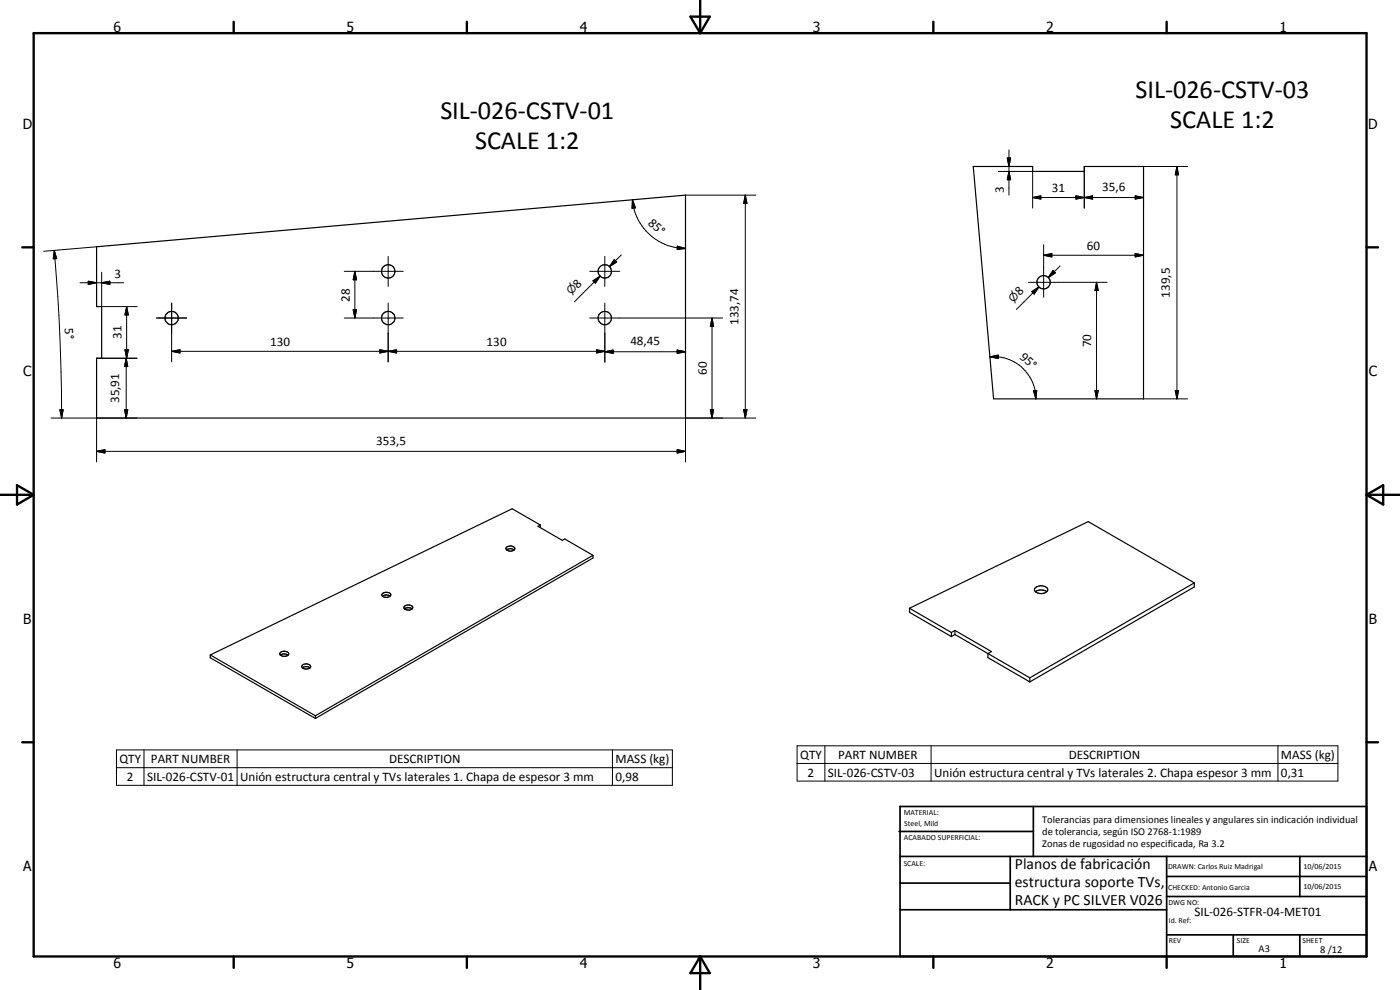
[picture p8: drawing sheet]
<svg xmlns="http://www.w3.org/2000/svg" width="420mm" height="297mm" viewBox="0 0 420 297" stroke-linecap="round" stroke-linejoin="round" font-family="sans-serif">
<g fill="none" stroke="#000" stroke-width=".35">
<path d="M292.1 50h17.8v1.4h15.5v-1.4h17.8v69.7h-45zM29 74l176.7-15.5v66.9h-176.7v-17.9h1.5v-15.5h-1.5zM162.2 157.5l-.8 .4 7.4 4.2 .7-.4 8.5 4.9M162.2 157.5v.8M162.2 157.5l-8.5-4.8-90.6 43.8M114.7 178.2a1.65 1.65 0 0 1 2.6 .2 1.61 1.61 0 0 1-2.7 .3zM114.8 178.9a2.16 2.16 0 0 1 2.3 0M152 165a1.84 1.84 0 0 1 2.3 0M152 164.2a1.51 1.51 0 0 1 2.5 .5 1.51 1.51 0 0 1-2.7-.2zM178 166.6v.8l-83.4 48.2M178 166.6l-83.4 48.2M310.6 176.4a2.54 2.54 0 0 1 3.8 .4 2.12 2.12 0 0 1-3.1 1.1 .92 .92 0 0 1-.7-1.5z"/>
<path d="M310.8 177.5a2.88 2.88 0 0 1 3.3 0M358.4 174.9v1.2l-49.3 28.5M358.4 174.9l-31.8-18.4-53.6 26M358.4 174.9l-49.3 28.5M63.1 196.5v.9l31.5 18.2M63.1 196.5l31.5 18.3M84.1 195.9a1.57 1.57 0 0 1 2.5 .4 1.53 1.53 0 0 1-2.6-.3zM84.1 196.6a1.84 1.84 0 0 1 2.3 0M90.7 199.7a1.57 1.57 0 0 1 2.5 .4 1.52 1.52 0 0 1-2.6-.2zM121.3 182a1.81 1.81 0 0 1 2.6 .1 1.37 1.37 0 0 1-1.3 1 1.37 1.37 0 0 1-1.4-.9zM121.4 182.7a2.1 2.1 0 0 1 2.3 0M273 182.5l12.5 7.3"/>
<path d="M273 182.5v1.2l12.5 7.3M285.5 189.8v1.2M286.6 189.1l10.9 6.4-1 .6v1.2l12.6 7.3M286.6 189.1v1.3M286.6 190.4l22.5 13M286.6 189.1l-1.1 .7M286.6 190.4l-1.1 .6M90.8 200.4a1.84 1.84 0 0 1 2.2 0M94.6 214.8v.8M309.1 203.4v1.2"/>
<circle cx="51.5" cy="95.4" r="2.01"/>
<circle cx="116.5" cy="81.4" r="2.01"/>
<circle cx="116.5" cy="95.4" r="2.01"/>
<circle cx="181.5" cy="95.4" r="2.01"/>
<circle cx="181.5" cy="81.4" r="1.99"/>
<circle cx="313.2" cy="84.7" r="2"/>
</g>
<g fill="none" stroke="#000" stroke-width=".71">
<path d="M10.1 9.9h400v277.1h-400zM70.1 6.5v3.4M140.1 6.5v3.4M207.2 5h5.8l-2.9 4.9zM210.1 0v9.9M280.1 6.5v3.4M350.1 6.5v3.4M6.7 74.2h3.4M410.1 74.2h3.5M.1 148.5h10M5.1 145.6l5 2.9-5 2.9zM410.1 148.5h10"/>
<path d="M410.1 148.5l5-2.9v5.8zM6.7 222.7h3.4M410.1 222.7h3.5M70.1 287v3.4M140.1 287v3.4M210.1 287v10M210.1 287l2.9 5h-5.8zM280.1 287v3.4M350.1 287v3.4"/>
</g>
<g fill="none" stroke="#000" stroke-width=".51">
<path d="M269.8 249.5h40.3M270.1 242h140v45h-140zM270.1 257h140M303.2 257v16M310.1 242v15M350.1 257v30M390.1 257v12M270.1 265h33.1M270.1 273h80M350.1 269h60M350.1 263h60M350.1 280.5h60"/>
<path d="M370.1 280.5v6.5M390.1 280.5v6.5"/>
</g>
<g fill="none" stroke="#000" stroke-width=".3">
<path d="M189.8 59.9l.9 2.5-1 .1zM189.8 59.9a16 16 0 0 0 15.9 14.6M205.7 58.5h21.2M223.7 58.5l.5 2.5h-1zM223.7 58.5v66.9M299.6 51.4h10.3v11M302.3 47.4h1l-.5 2.6zM302.8 51.4l.5 2.5h-1zM302.8 45v13.5M309.9 59.3l2.5-.5v.9zM309.9 59.3h33.3M322.9 58.8l2.5 .5-2.5 .4z"/>
<path d="M325.4 59.3l2.5-.5v.9zM325.4 50v12.4M340.7 58.8l2.5 .5-2.5 .4zM353.2 50l.5 2.5h-1zM353.2 50v69.7M356.4 50h-13.2v12.4M16.3 75.1l.7 2.5h-1zM16.3 75.1a574.5 574.5 0 0 1 2.2 50.3M29 74l-15.9 1.4M116.5 76.9v9M181.5 76.9v9M184.4 77.9l.7 .7-2.2 1.4z"/>
<path d="M186.5 76.5l-3.6 3.5M203.3 73.9l2.4 .6-2.5 .3zM313.2 76.6l2.5-.5v1zM313.2 76.6h30M313.2 73.4v15.8M318.2 79.8l-3.6 3.5M340.7 76.1l2.5 .5-2.5 .5zM24 84.8h13.1M26.5 84.4l2.5 .4-2.5 .5zM30.5 84.8l2.5-.4v.9zM30.5 81.7v10.3h10.7M38 92l.5 2.5h-1z"/>
<path d="M38 92v15.5M47 95.4h9M51.5 90.9v17.7M103.3 81.4h17.7M103.3 95.4h17.7M106 92.9h1l-.5 2.5zM106.5 81.4l.5 2.5h-1zM106.5 81.4v14M116.5 90.9v17.7M177 81.4h9M177 95.4h39.9M178 84.2l2.1-1.4-1.4 2.2z"/>
<path d="M180.1 82.8l-1.8 1.8M180.1 82.8l-7.7 7.8M181.5 90.9v17.8M213.7 95.4l.5 2.5h-1zM213.7 95.4v30M308.7 84.7h23.6M309.7 87.5l2.1-1.4-1.4 2.1zM311.8 86.1l-1.8 1.8M311.8 86.1l-6.8 6.7M316 81.2l.7 .7-2.1 1.4zM329.1 84.7l.5 2.5h-1zM329.1 84.7v35"/>
<path d="M29 107.5h12.2M37.5 104.9h1l-.5 2.6zM37.9 107.5l.4 2.5h-.9zM37.9 107.5v17.9M51.5 105.4l2.5-.5v1zM51.5 105.4h130M114 104.9l2.5 .5-2.5 .5zM116.5 105.4l2.5-.5v1zM179 104.9l2.5 .5-2.5 .5zM181.5 105.5l2.5-.5v1zM181.5 105.5h24.2M203.2 105l2.5 .5-2.5 .5z"/>
<path d="M297.1 107.1l2.5-.5v1zM297.1 107.1a12.8 12.8 0 0 1 9.4 2.9 13 13 0 0 1 4.4 9.7M310.2 117.3l.9-.2-.2 2.6zM328.6 117.2h1l-.5 2.5zM343.2 119.7h13.2M352.7 117.2h1l-.5 2.5zM15.3 125.4h25.8M18 122.9h1l-.5 2.5zM29 135.4l2.5-.5v1zM29 135.4h176.7M29 125.4v13.2M37.4 122.9h.9l-.4 2.5z"/>
<path d="M203.2 134.9l2.5 .5-2.5 .5zM213.2 122.9h1l-.5 2.5zM223.2 122.9h1l-.5 2.5zM226.9 125.4h-21.2v13.2M35 225h166.8v10.6h-166.8zM35 230.3h166.8M43.2 225v10.6M71.2 225v10.6M183.8 225v10.6M239.2 223.8h162.3v10.6h-162.3zM239.2 229.1h162.3M247.6 223.8v10.6"/>
<path d="M279.4 223.8v10.6M383.5 223.8v10.6"/>
</g>
<g fill="#000">
<path d="M302.3 47.4h1l-.5 2.6zM302.8 51.4l.5 2.5h-1zM309.9 59.3l2.5-.5v.9zM322.9 58.8l2.5 .5-2.5 .4zM325.4 59.3l2.5-.5v.9zM340.7 58.8l2.5 .5-2.5 .4zM353.2 50l.5 2.5h-1zM16.3 75.1l.7 2.5h-1zM184.4 77.9l.7 .7-2.2 1.4zM189.8 59.9l.9 2.5-1 .1zM203.3 73.9l2.4 .6-2.5 .3zM223.7 58.5l.5 2.5h-1z"/>
<path d="M313.2 76.6l2.5-.5v1zM340.7 76.1l2.5 .5-2.5 .5zM26.5 84.4l2.5 .4-2.5 .5zM30.5 84.8l2.5-.4v.9zM38 92l.5 2.5h-1zM106 92.9h1l-.5 2.5zM106.5 81.4l.5 2.5h-1zM178 84.2l2.1-1.4-1.4 2.2zM213.7 95.4l.5 2.5h-1zM309.7 87.5l2.1-1.4-1.4 2.1zM316 81.2l.7 .7-2.1 1.4zM329.1 84.7l.5 2.5h-1z"/>
<path d="M37.5 104.9h1l-.5 2.6zM37.9 107.5l.4 2.5h-.9zM51.5 105.4l2.5-.5v1zM114 104.9l2.5 .5-2.5 .5zM116.5 105.4l2.5-.5v1zM179 104.9l2.5 .5-2.5 .5zM181.5 105.5l2.5-.5v1zM203.2 105l2.5 .5-2.5 .5zM297.1 107.1l2.5-.5v1zM310.2 117.3l.9-.2-.2 2.6zM328.6 117.2h1l-.5 2.5zM352.7 117.2h1l-.5 2.5z"/>
<path d="M18 122.9h1l-.5 2.5zM29 135.4l2.5-.5v1zM37.4 122.9h.9l-.4 2.5zM203.2 134.9l2.5 .5-2.5 .5zM213.2 122.9h1l-.5 2.5zM223.2 122.9h1l-.5 2.5z"/>
</g>
<g font-size="7.9">
<text x="340.7" y="29.5">SIL-026-CSTV-03</text>
<text x="132.2" y="35.6">SIL-026-CSTV-01</text>
<text x="351.1" y="38.5">SCALE 1:2</text>
<text x="142.6" y="44.6">SCALE 1:2</text>
</g>
<g font-size="4.7">
<text x="304.6" y="260.8">Planos de fabricación</text>
<text x="304.6" y="266.2">estructura soporte TVs,</text>
<text x="304.6" y="271.6">RACK y PC SILVER V026</text>
</g>
<g font-size="4.2">
<text x="34" y="9.6">6</text>
<text x="104" y="9.6">5</text>
<text x="174" y="9.6">4</text>
<text x="244" y="9.6">3</text>
<text x="314" y="9.6">2</text>
<text x="384" y="9.6">1</text>
<text x="6.8" y="38.7">D</text>
<text x="410.6" y="38.7">D</text>
<text x="7" y="112.9">C</text>
<text x="410.8" y="112.9">C</text>
<text x="7" y="187.1">B</text>
<text x="410.8" y="187.1">B</text>
<text x="7" y="261.4">A</text>
<text x="410.8" y="261.4">A</text>
<text x="34" y="290.4">6</text>
<text x="104" y="290.4">5</text>
<text x="174" y="290.4">4</text>
<text x="244" y="290.4">3</text>
<text x="314" y="290.4">2</text>
<text x="384" y="290.4">1</text>
</g>
<g font-size="3.9">
<text x="301.2" y="57.8" transform="rotate(-90 301.2 57.8)">3</text>
<text x="315.7" y="57.7">31</text>
<text x="330.8" y="57.2">35,6</text>
<text x="194.3" y="67.1" transform="rotate(42 194.3 67.1)">85°</text>
<text x="326.2" y="75">60</text>
<text x="34.4" y="83.3">3</text>
<text x="173.4" y="86.6" transform="rotate(-45 173.4 86.6)">8</text>
<text x="306.1" y="88.8" transform="rotate(-45 306.1 88.8)">8</text>
<text x="351.1" y="89.3" transform="rotate(-90 351.1 89.3)">139,5</text>
<text x="105" y="90.5" transform="rotate(-90 105 90.5)">28</text>
<text x="19.4" y="98.6" transform="rotate(88 19.4 98.6)">5°</text>
<text x="36.4" y="101.8" transform="rotate(-90 36.4 101.8)">31</text>
<text x="221.6" y="97.5" transform="rotate(-90 221.6 97.5)">133,74</text>
<text x="81.1" y="103.9">130</text>
<text x="146" y="103.9">130</text>
<text x="189.2" y="103.5">48,45</text>
<text x="305.9" y="107.4" transform="rotate(42 305.9 107.4)">95°</text>
<text x="327.5" y="104.2" transform="rotate(-90 327.5 104.2)">70</text>
<text x="212.1" y="112.4" transform="rotate(-90 212.1 112.4)">60</text>
<text x="35.8" y="120.9" transform="rotate(-90 35.8 120.9)">35,91</text>
<text x="112.9" y="133.4">353,5</text>
<text x="240.1" y="227.7">QTY</text>
<text x="251.5" y="227.7">PART NUMBER</text>
<text x="320.7" y="227.7">DESCRIPTION</text>
<text x="384.4" y="227.8">MASS (kg)</text>
<text x="35.8" y="228.9">QTY</text>
<text x="45.2" y="228.9">PART NUMBER</text>
<text x="116.8" y="228.9">DESCRIPTION</text>
<text x="184.7" y="229">MASS (kg)</text>
<text x="242.4" y="233">2</text>
<text x="248.4" y="233">SIL-026-CSTV-03</text>
<text x="280.3" y="233.1">Unión estructura central y TVs laterales 2. Chapa espesor 3 mm</text>
<text x="384.4" y="233">0,31</text>
<text x="38.1" y="234.2">2</text>
<text x="44.1" y="234.2">SIL-026-CSTV-01</text>
<text x="72.1" y="234.4">Unión estructura central y TVs laterales 1. Chapa de espesor 3 mm</text>
<text x="184.7" y="234.2">0,98</text>
<text x="358.5" y="275">SIL-026-STFR-04-MET01</text>
</g>
<g font-size="3.3">
<text x="171.4" y="88.6" transform="rotate(-45 171.4 88.6)">n</text>
<text x="304.1" y="90.8" transform="rotate(-45 304.1 90.8)">n</text>
</g>
<g font-size="3.1">
<text x="312.7" y="246.8">Tolerancias para dimensiones lineales y angulares sin indicación individual</text>
<text x="312.7" y="250.4">de tolerancia, según ISO 2768-1:1989</text>
<text x="312.7" y="254">Zonas de rugosidad no especificada, Ra 3.2</text>
<text x="377.7" y="285.6">A3</text>
<text x="396.2" y="285.9">8 /12</text>
</g>
<g font-size="2.4">
<text x="271.2" y="244.4">MATERIAL:</text>
<text x="271.3" y="252">ACABADO SUPERFICIAL:</text>
<text x="271.4" y="247.9">Steel, Mild</text>
<text x="271.2" y="259.7">SCALE:</text>
<text x="350.6" y="260.8">DRAWN: Carlos Ruiz Madrigal</text>
<text x="391.2" y="260.6">10/06/2015</text>
<text x="350.6" y="267">CHECKED: Antonio Garcia</text>
<text x="391.2" y="266.7">10/06/2015</text>
<text x="350.6" y="271.4">DWG NO:</text>
<text x="350.8" y="276.9">Id. Ref:</text>
<text x="350.8" y="282.8">REV</text>
<text x="371.2" y="282.9">SIZE</text>
<text x="390.9" y="282.9">SHEET</text>
</g>
</svg>
